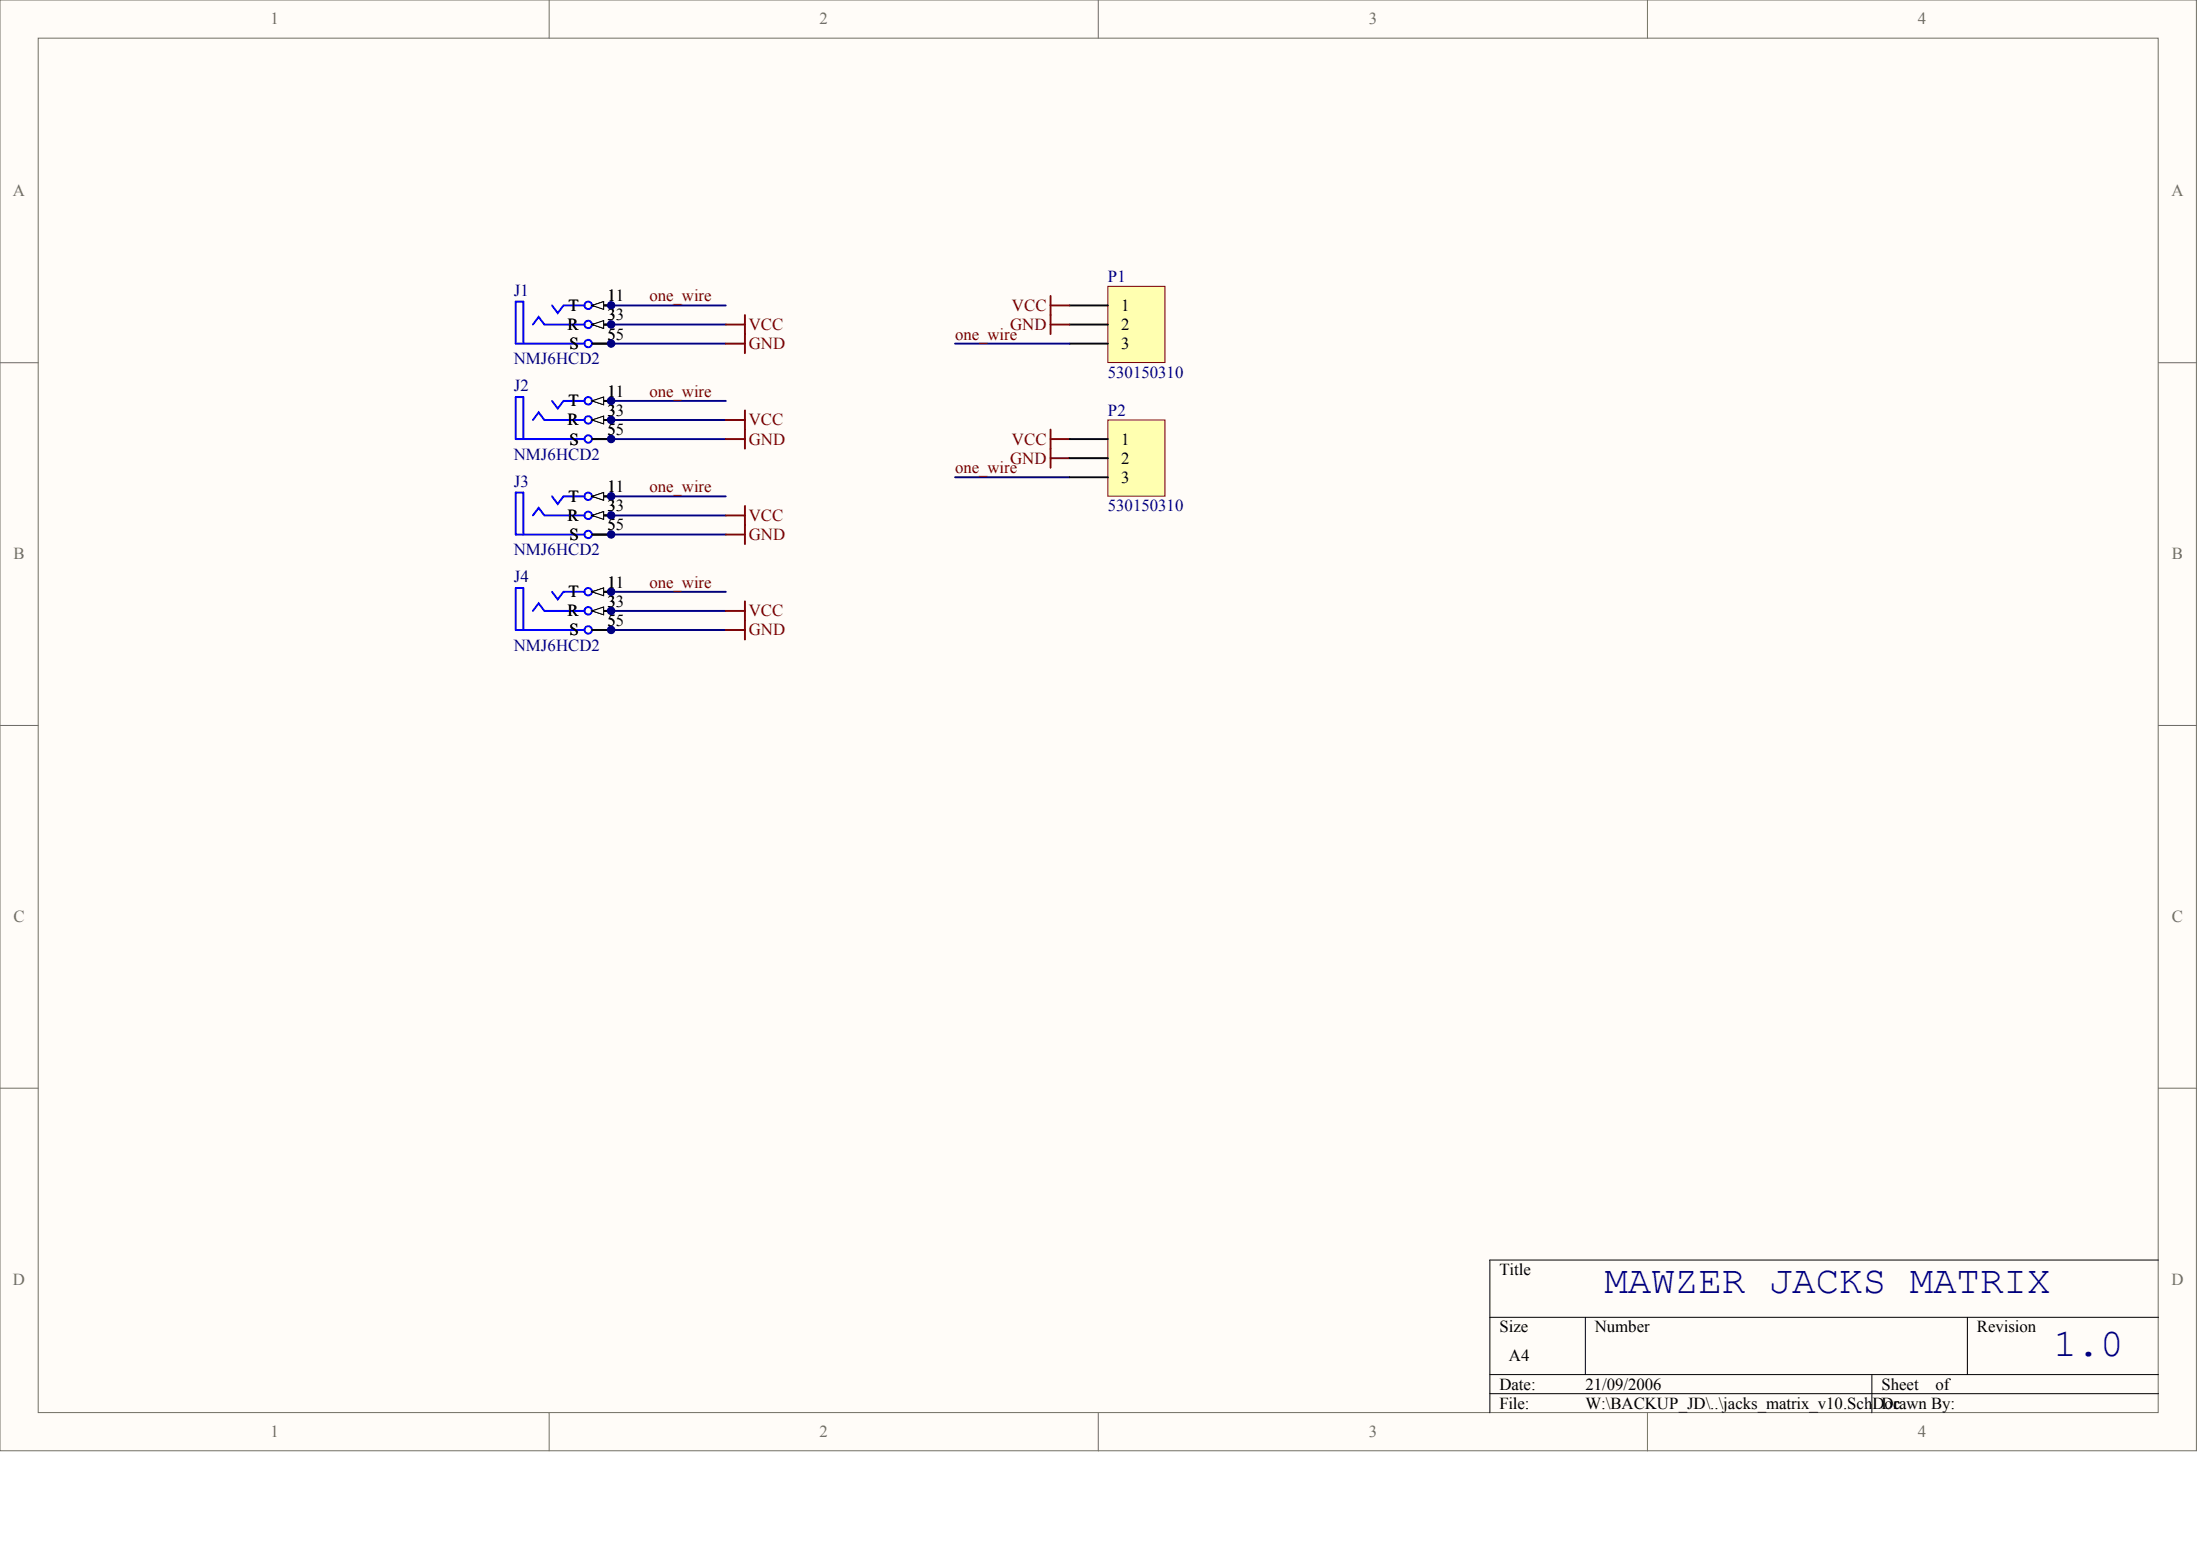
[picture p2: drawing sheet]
<svg xmlns="http://www.w3.org/2000/svg" width="840mm" height="594mm" viewBox="0 0 840 594" stroke-linecap="round" stroke-linejoin="round" font-family="sans-serif">
<g fill="#fffcf8" stroke="#716f64" stroke-width=".38">
<path d="M0 0h838.2v553.5h-838.2z"/>
<path d="M14.6 14.6h809.1v524.4h-809.1z"/>
</g>
<path d="M209.6 0v14.6M419.2 0v14.6M628.7 0v14.6M0 138.4h14.6M823.7 138.4h14.6M0 276.8h14.6M823.7 276.8h14.6M0 415.2h14.6M823.7 415.2h14.6M209.6 539v14.6M419.2 539v14.6M628.7 539v14.6" fill="none" stroke="#716f64" stroke-width=".38"/>
<path d="M823.7 480.8h-255.1v58.2M568.6 502.6h255.1M605 502.6v21.9M750.8 502.6v21.9M568.6 524.5h255.1M568.6 531.8h255.1M714.4 524.5v14.5" fill="none" stroke="#000" stroke-width=".38"/>
<path d="M226 116.5h7.3" fill="none" stroke="#000" stroke-width=".73"/>
<path d="M226 116.5l4.4-1.4v2.9z" fill="#fffcf8" stroke="#000" stroke-width=".38"/>
<path d="M226 131.1h7.3M226 123.8h7.3" fill="none" stroke="#000" stroke-width=".73"/>
<g fill="none" stroke="#00f" stroke-width=".73">
<path d="M210.7 116.5l2.2 3 2.1-3h8.1M199.7 131.1v-16h-2.9v16h26.3"/>
<circle cx="224.5" cy="116.5" r="1.42"/>
<circle cx="224.5" cy="131.1" r="1.42"/>
</g>
<path d="M226 123.8l4.4-1.4v2.9z" fill="#fffcf8" stroke="#000" stroke-width=".38"/>
<g fill="none" stroke="#00f" stroke-width=".73">
<path d="M203.4 123.8l2.2-2.9 2.2 2.9h15.3"/>
<circle cx="224.5" cy="123.8" r="1.42"/>
</g>
<path d="M226 116.5h7.3" fill="none" stroke="#000" stroke-width=".73"/>
<path d="M226 116.5l4.4-1.4v2.9z" fill="#fffcf8" stroke="#000" stroke-width=".38"/>
<path d="M226 131.1h7.3M226 123.8h7.3" fill="none" stroke="#000" stroke-width=".73"/>
<path d="M226 123.8l4.4-1.4v2.9z" fill="#fffcf8" stroke="#000" stroke-width=".38"/>
<path d="M226 153h7.3" fill="none" stroke="#000" stroke-width=".73"/>
<path d="M226 153l4.4-1.5v2.9z" fill="#fffcf8" stroke="#000" stroke-width=".38"/>
<path d="M226 167.5h7.3M226 160.3h7.3" fill="none" stroke="#000" stroke-width=".73"/>
<g fill="none" stroke="#00f" stroke-width=".73">
<path d="M210.7 153l2.2 2.9 2.1-2.9h8.1M199.7 167.5v-16h-2.9v16h26.3"/>
<circle cx="224.5" cy="152.9" r="1.42"/>
<circle cx="224.5" cy="167.5" r="1.42"/>
</g>
<path d="M226 160.3l4.4-1.5v2.9z" fill="#fffcf8" stroke="#000" stroke-width=".38"/>
<g fill="none" stroke="#00f" stroke-width=".73">
<path d="M203.4 160.3l2.2-3 2.2 3h15.3"/>
<circle cx="224.5" cy="160.2" r="1.42"/>
</g>
<path d="M226 153h7.3" fill="none" stroke="#000" stroke-width=".73"/>
<path d="M226 153l4.4-1.5v2.9z" fill="#fffcf8" stroke="#000" stroke-width=".38"/>
<path d="M226 167.5h7.3M226 160.3h7.3" fill="none" stroke="#000" stroke-width=".73"/>
<path d="M226 160.3l4.4-1.5v2.9z" fill="#fffcf8" stroke="#000" stroke-width=".38"/>
<path d="M226 189.4h7.3" fill="none" stroke="#000" stroke-width=".73"/>
<path d="M226 189.4l4.4-1.5v2.9z" fill="#fffcf8" stroke="#000" stroke-width=".38"/>
<path d="M226 196.7h7.3M226 204h7.3" fill="none" stroke="#000" stroke-width=".73"/>
<g fill="none" stroke="#00f" stroke-width=".73">
<path d="M210.7 189.4l2.2 2.9 2.1-2.9h8.1M199.7 204v-16.1h-2.9v16.1h26.3"/>
<circle cx="224.5" cy="189.4" r="1.42"/>
<circle cx="224.5" cy="203.9" r="1.42"/>
</g>
<path d="M226 196.7l4.4-1.5v2.9z" fill="#fffcf8" stroke="#000" stroke-width=".38"/>
<g fill="none" stroke="#00f" stroke-width=".73">
<path d="M203.4 196.7l2.2-2.9 2.2 2.9h15.3"/>
<circle cx="224.5" cy="196.6" r="1.42"/>
</g>
<path d="M226 189.4h7.3" fill="none" stroke="#000" stroke-width=".73"/>
<path d="M226 189.4l4.4-1.5v2.9z" fill="#fffcf8" stroke="#000" stroke-width=".38"/>
<path d="M226 196.7h7.3M226 204h7.3" fill="none" stroke="#000" stroke-width=".73"/>
<path d="M226 196.7l4.4-1.5v2.9z" fill="#fffcf8" stroke="#000" stroke-width=".38"/>
<path d="M226 225.8h7.3" fill="none" stroke="#000" stroke-width=".73"/>
<path d="M226 225.8l4.4-1.4v2.9z" fill="#fffcf8" stroke="#000" stroke-width=".38"/>
<path d="M226 233.1h7.3M226 240.4h7.3" fill="none" stroke="#000" stroke-width=".73"/>
<g fill="none" stroke="#00f" stroke-width=".73">
<path d="M210.7 225.8l2.2 2.9 2.1-2.9h8.1M199.7 240.4v-16h-2.9v16h26.3"/>
<circle cx="224.5" cy="225.8" r="1.42"/>
<circle cx="224.5" cy="240.3" r="1.42"/>
</g>
<path d="M226 233.1l4.4-1.5v3z" fill="#fffcf8" stroke="#000" stroke-width=".38"/>
<g fill="none" stroke="#00f" stroke-width=".73">
<path d="M203.4 233.1l2.2-2.9 2.2 2.9h15.3"/>
<circle cx="224.5" cy="233.1" r="1.42"/>
</g>
<path d="M226 225.8h7.3" fill="none" stroke="#000" stroke-width=".73"/>
<path d="M226 225.8l4.4-1.4v2.9z" fill="#fffcf8" stroke="#000" stroke-width=".38"/>
<path d="M226 233.1h7.3M226 240.4h7.3" fill="none" stroke="#000" stroke-width=".73"/>
<path d="M226 233.1l4.4-1.5v3z" fill="#fffcf8" stroke="#000" stroke-width=".38"/>
<path d="M233.3 116.5h43.7M233.3 123.8h43.7M233.3 131.1h43.7" fill="none" stroke="#000080" stroke-width=".73"/>
<path d="M277 131.1h7.3M284.3 127.5v7.3" fill="none" stroke="#800000" stroke-width=".73"/>
<path d="M422.8 109.3h21.8v29h-21.8z" fill="#ffffb0" stroke="#800000" stroke-width=".38"/>
<path d="M408.2 116.5h14.6M408.2 123.8h14.6M408.2 131.1h14.6" fill="none" stroke="#000" stroke-width=".73"/>
<g fill="none" stroke="#800000" stroke-width=".73">
<path d="M400.9 112.9v14.6M400.9 116.5h7.3M277 123.8h7.3M284.3 120.2v7.3M400.9 123.8h7.3M284.3 156.6v14.6M277 167.5h7.3M277 160.3h7.3M400.9 163.9v14.6M400.9 167.5h7.3M400.9 174.8h7.3M277 196.7h7.3"/>
<path d="M284.3 193v14.6M277 204h7.3M277 233.1h7.3M284.3 229.5v14.5M277 240.4h7.3"/>
</g>
<path d="M364.5 131.1h43.7M233.3 153h43.7M233.3 160.3h43.7M233.3 167.5h43.7M233.3 189.4h43.7M233.3 196.7h43.7M364.5 182.1h43.7M233.3 204h43.7M233.3 225.8h43.7M233.3 233.1h43.7M233.3 240.4h43.7" fill="none" stroke="#000080" stroke-width=".73"/>
<path d="M422.8 160.3h21.8v29h-21.8z" fill="#ffffb0" stroke="#800000" stroke-width=".38"/>
<path d="M408.2 167.5h14.6M408.2 174.8h14.6M408.2 182.1h14.6" fill="none" stroke="#000" stroke-width=".73"/>
<g fill="#000080" stroke="#000080" stroke-width=".38">
<circle cx="233.2" cy="240.3" r="1.42"/>
<circle cx="233.2" cy="233.1" r="1.42"/>
<circle cx="233.2" cy="225.8" r="1.42"/>
<circle cx="233.2" cy="203.9" r="1.42"/>
<circle cx="233.2" cy="196.6" r="1.42"/>
<circle cx="233.2" cy="189.4" r="1.42"/>
<circle cx="233.2" cy="167.5" r="1.42"/>
<circle cx="233.2" cy="160.2" r="1.42"/>
<circle cx="233.2" cy="152.9" r="1.42"/>
<circle cx="233.2" cy="131.1" r="1.42"/>
<circle cx="233.2" cy="123.8" r="1.42"/>
<circle cx="233.2" cy="116.5" r="1.42"/>
</g>
<g font-size="14.9" fill="#000080">
<text x="612.3" y="493.2">MAWZER JACKS MATRIX</text>
<text x="783.6" y="517.3">1.0</text>
</g>
<g font-size="6.4" fill="#716f64">
<text x="103.2" y="9.3">1</text>
<text x="312.8" y="9.3">2</text>
<text x="522.4" y="9.3">3</text>
<text x="732" y="9.3">4</text>
<text x="5" y="74.9">A</text>
<text x="828.7" y="74.9">A</text>
<text x="5.2" y="213.3">B</text>
<text x="828.9" y="213.3">B</text>
<text x="5.2" y="351.7">C</text>
<text x="828.9" y="351.7">C</text>
<text x="5" y="490.1">D</text>
<text x="828.7" y="490.1">D</text>
<text x="103.2" y="548.4">1</text>
<text x="312.8" y="548.4">2</text>
<text x="522.4" y="548.4">3</text>
<text x="732" y="548.4">4</text>
</g>
<g font-size="6.4" fill="#000080">
<text x="422.8" y="107.7">P1</text>
<text x="196.1" y="112.8">J1</text>
<text x="196.1" y="139">NMJ6HCD2</text>
<text x="196.1" y="149.2">J2</text>
<text x="422.8" y="144.1">530150310</text>
<text x="422.8" y="158.7">P2</text>
<text x="196.1" y="175.4">NMJ6HCD2</text>
<text x="196.1" y="185.6">J3</text>
<text x="422.8" y="195.1">530150310</text>
<text x="196.1" y="211.9">NMJ6HCD2</text>
<text x="196.1" y="222.1">J4</text>
<text x="196.1" y="248.3">NMJ6HCD2</text>
</g>
<g font-size="6.4">
<text x="216.9" y="118.6">T</text>
<text x="231.8" y="115">1</text>
<text x="231.8" y="115">11</text>
<text x="427.9" y="118.6">1</text>
<text x="216.6" y="125.9">R</text>
<text x="231.8" y="122.3">3</text>
<text x="231.8" y="122.3">33</text>
<text x="427.9" y="125.9">2</text>
<text x="231.8" y="129.5">5</text>
<text x="231.8" y="129.5">55</text>
<text x="217.3" y="133.2">S</text>
<text x="427.9" y="133.2">3</text>
<text x="216.9" y="155">T</text>
<text x="231.8" y="151.4">1</text>
<text x="231.8" y="151.4">11</text>
<text x="231.8" y="158.7">3</text>
<text x="231.8" y="158.7">33</text>
<text x="216.6" y="162.3">R</text>
<text x="231.8" y="166">5</text>
<text x="231.8" y="166">55</text>
<text x="217.3" y="169.6">S</text>
<text x="427.9" y="169.6">1</text>
<text x="427.9" y="176.9">2</text>
<text x="427.9" y="184.2">3</text>
<text x="216.9" y="191.5">T</text>
<text x="231.8" y="187.8">1</text>
<text x="231.8" y="187.8">11</text>
<text x="231.8" y="195.1">3</text>
<text x="231.8" y="195.1">33</text>
<text x="216.6" y="198.7">R</text>
<text x="231.8" y="202.4">5</text>
<text x="231.8" y="202.4">55</text>
<text x="217.3" y="206">S</text>
<text x="216.9" y="227.9">T</text>
<text x="231.8" y="224.2">1</text>
<text x="231.8" y="224.2">11</text>
<text x="231.8" y="231.5">3</text>
<text x="231.8" y="231.5">33</text>
<text x="216.6" y="235.2">R</text>
<text x="231.8" y="238.8">5</text>
<text x="231.8" y="238.8">55</text>
<text x="217.3" y="242.5">S</text>
<text x="572.2" y="486.5">Title</text>
<text x="572.2" y="508.3">Size</text>
<text x="608.7" y="508.3">Number</text>
<text x="754.5" y="508.3">Revision</text>
<text x="575.9" y="519.3">A4</text>
<text x="572.2" y="530.2">Date:</text>
<text x="605" y="530.2">21/09/2006</text>
<text x="718" y="530.2">Sheet</text>
<text x="738.6" y="530.2">of</text>
<text x="572.2" y="537.5">File:</text>
<text x="605" y="537.5">W:\BACKUP_JD\..\jacks_matrix_v10.SchDoc</text>
<text x="718" y="537.5">Drawn By:</text>
</g>
<g font-size="6.4" fill="#800000">
<text x="247.8" y="115">one_wire</text>
<text x="386.2" y="118.6">VCC</text>
<text x="285.8" y="125.9">VCC</text>
<text x="385.5" y="125.9">GND</text>
<text x="364.5" y="129.5">one_wire</text>
<text x="285.8" y="133.2">GND</text>
<text x="247.8" y="151.4">one_wire</text>
<text x="285.8" y="162.3">VCC</text>
<text x="285.8" y="169.6">GND</text>
<text x="386.2" y="169.6">VCC</text>
<text x="385.5" y="176.9">GND</text>
<text x="364.5" y="180.5">one_wire</text>
<text x="247.8" y="187.8">one_wire</text>
<text x="285.8" y="198.7">VCC</text>
<text x="285.8" y="206">GND</text>
<text x="247.8" y="224.2">one_wire</text>
<text x="285.8" y="235.2">VCC</text>
<text x="285.8" y="242.5">GND</text>
</g>
</svg>
